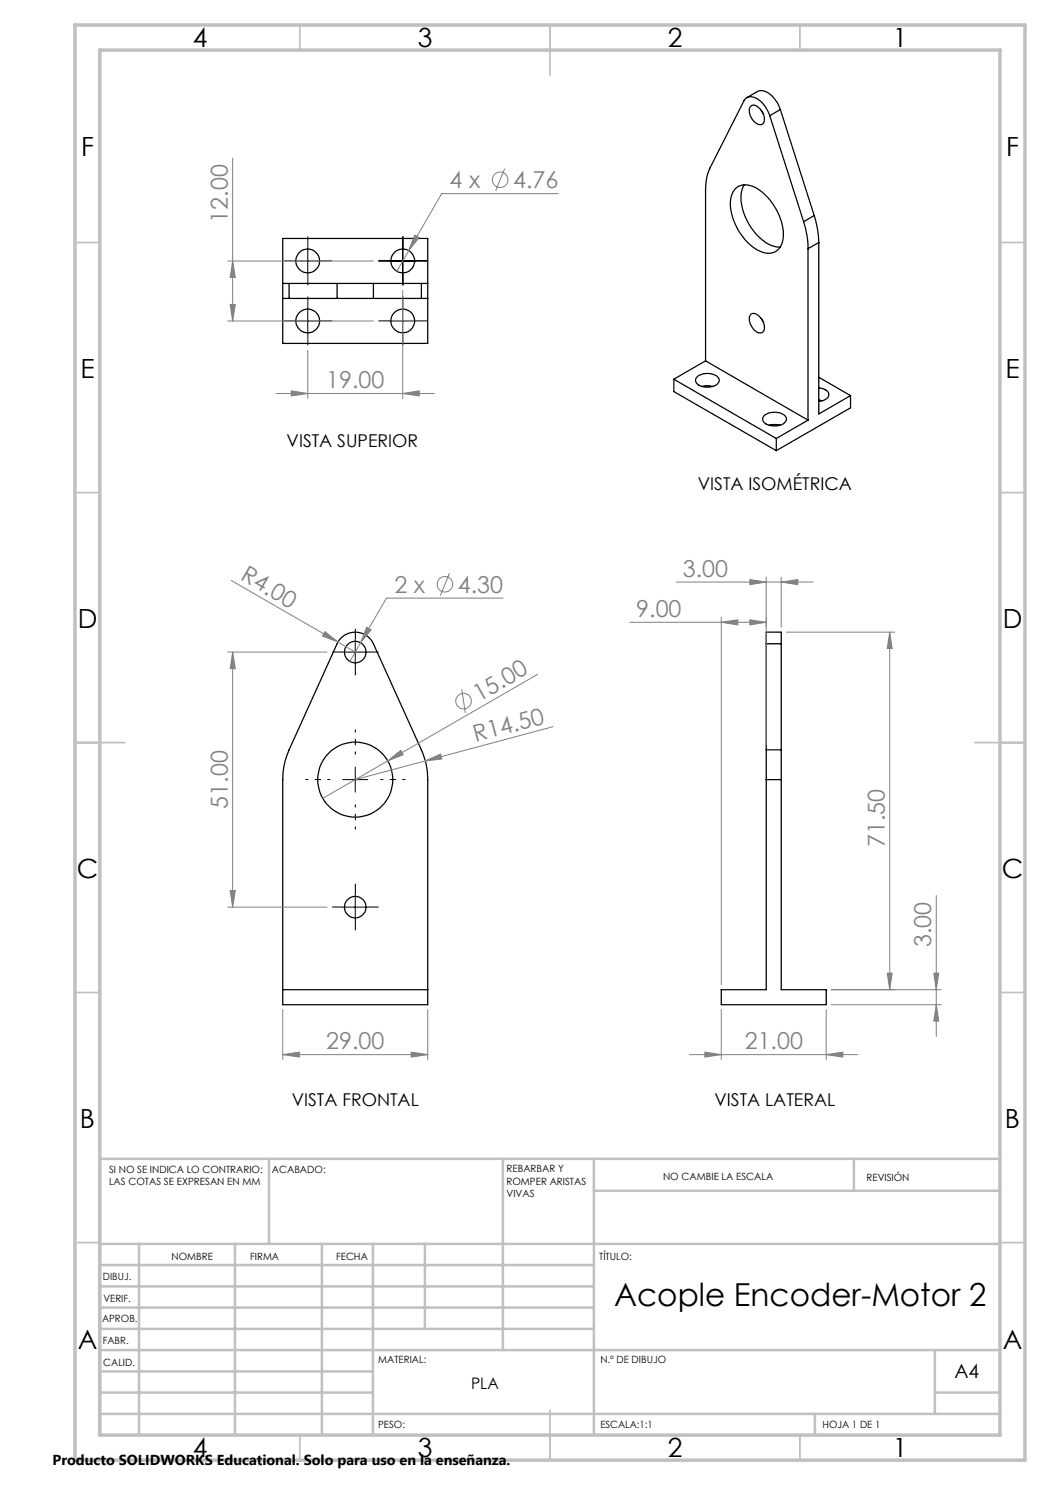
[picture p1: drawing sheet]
<svg xmlns="http://www.w3.org/2000/svg" width="210mm" height="297mm" viewBox="0 0 210 297" stroke-linecap="round" stroke-linejoin="round" font-family="sans-serif">
<g fill="none" stroke="#000" stroke-width=".25">
<path d="M149.4 19.5l2.1-1.2a3.3 3.3 0 0 1 3.7 1.9l.9 1.7M147 37.8a3.6 3.6 0 0 1 4.8 .2 11.4 11.4 0 0 1 4.8 9.9 3 3 0 0 1-4.8 2.3 11.2 11.2 0 0 1-5.6-10.5l.4-1.3zM148.8 37a7.3 7.3 0 0 0 .4 6.6 10 10 0 0 0 5.7 5.7l1.1 .1M150 21.4a1.06 1.06 0 0 1 1.7 .1 2.53 2.53 0 0 1 .9 3.3 1.71 1.71 0 0 1-2.2-1.1 2.31 2.31 0 0 1-.4-2.3zM152.3 22.1l.3 .6M154 23.1a5.3 5.3 0 0 0-3.8-3.8l-.6 .1-.7 .5-6.9 13.6a10 10 0 0 0-.9 4.4v34.3M154 23.1l6.7 21.2M156.1 21.9l-2.1 1.2M156.1 21.9l6.7 21.2M56.6 59.7h1.2M56.6 56.7h1.2M56.6 47.7h28.9v21h-28.9z"/>
<path d="M57.8 59.7h9.6M57.8 56.7h9.6M57.8 56.7v3M67.4 59.7h7.3M67.4 56.7h7.3M67.4 56.7v3M74.7 56.7v3M74.7 59.7h9.6M74.7 56.7h9.6M84.3 59.7h1.2M84.3 56.7h1.2M84.3 56.7v3"/>
<path d="M160.7 44.3a17.3 17.3 0 0 1 .9 5.4M161.6 49.7v34.3M162.8 43.1a19.4 19.4 0 0 1 1 5.4M162.8 43.1l-2.1 1.2M163.8 48.5l-2.2 1.2M163.8 48.5v34.3l6.3-3.7M134.8 75.8l20.5 11.9M134.8 75.8v2.5l20.5 11.8M139.6 75.2a3.3 3.3 0 0 1 4.1 .4 1.38 1.38 0 0 1-1.5 1.8 2.73 2.73 0 0 1-3.1-1.1l.1-.7zM140.4 77.3l.7-.2 1.5 .2M141.1 72.2l20.5 11.8M141.1 72.2l-6.3 3.6"/>
<path d="M150.2 62.9a1.74 1.74 0 0 1 2.2 1 1.91 1.91 0 0 1 0 2.6 2.06 2.06 0 0 1-2.2-1.5 1.93 1.93 0 0 1 0-2.1zM152.3 63.7l.3 .6M163.8 77.6a2.01 2.01 0 0 1 2 1.3 1.87 1.87 0 0 1-2 1.4M163.8 75.5l6.3 3.6M170.1 79.1v2.5l-14.8 8.5M153 83a3.4 3.4 0 0 1 4.2 .4 1.38 1.38 0 0 1-1.6 1.7 2.76 2.76 0 0 1-3.1-1.1v-.4zM153.8 85.1l.7-.2 1.5 .2M155.3 87.7v2.4M161.6 84l-6.3 3.7M163.8 80l.7 .1M68.2 127.6a4 4 0 0 1 6.5 1.2l9.6 21.2a14.3 14.3 0 0 1 1.2 5.9v45h-28.9v-45a14.3 14.3 0 0 1 1.2-5.9l9.6-21.2zM153.2 128.8v-2.4h3v2.4"/>
<path d="M153.2 128.8v21.2M153.2 128.8h3M156.2 128.8v21.2M153.2 150v5.9M153.2 155.9v42h-8.9v3h20.9v-3h-9v-42M153.2 155.9h3M153.2 150h3M156.2 150v5.9M56.6 197.9h28.9"/>
<circle cx="61.6" cy="52.2" r="2.38"/>
<circle cx="80.5" cy="52.2" r="2.37"/>
<circle cx="61.6" cy="64.2" r="2.38"/>
<circle cx="80.5" cy="64.2" r="2.37"/>
<circle cx="71" cy="130.4" r="2.15"/>
<circle cx="71.1" cy="155.9" r="7.5"/>
<circle cx="71" cy="181.4" r="2.15"/>
</g>
<g fill="none" stroke="#808080" stroke-width=".2">
<path d="M46.5 31.6v32.6M100.9 33.7l-1.8 4.5M111.7 38.7h-23.4l-6.6 11.4M45.5 52.2h29.2M46.5 52.2l.6 3.3h-1.1zM80.5 58.1v21.6M81.7 50.1l-2.3 4.2M82.9 47l.9 .5-2.1 2.6zM45.5 64.2h29.2M46 60.9h1.1l-.6 3.3zM55.2 78.7h31.7M58.2 78.2l3.4 .5-3.4 .5z"/>
<path d="M61.6 70.1v9.6M80.5 78.7l3.4-.5v1zM46.2 116.1l21.4 12.3M89.9 114.6l-1.8 4.5M100.6 119.6h-23.3l-5.2 8.9M135.3 116.4h27.3M150 115.9l3.2 .5-3.2 .5zM153.2 115.4v33.5M156.2 116.4l3.4-.5v1zM156.2 115.4v10M45.5 130.4h19.9M46.5 130.4l.6 3.3h-1.1z"/>
<path d="M46.5 130.4v51M65 126.3l2.6 2.1-3.1-1.2zM67.6 128.4l3.4 2M72.1 128.5l-2.1 3.8M73.3 125.4l.9 .6-2.1 2.5zM92.4 137.9l.7 4.7M107.5 134.9l-30 17.3M125.9 124.5h27.3M144.3 124.5l3.3-.5v1zM144.3 123.5v73.4M150 124l3.2 .5-3.2 .5zM157.3 126.4h21.6"/>
<path d="M177.9 126.4v71.5M177.9 126.4l.5 3.3h-1zM77.5 152.2l2.7-2.1 .4 .9zM77.5 152.2l-12.9 7.5M85.1 152.2l3-1.4 .3 1zM110.6 145.3l-39.6 10.6M46 178.1h1.1l-.6 3.3zM187.3 179.1v28.2M45.5 181.4h19.9M166.3 197.9h21.9M177.4 194.6h1l-.5 3.3zM186.8 194.6h.9l-.4 3.3z"/>
<path d="M56.6 210.9l3.3-.5v1zM56.6 201.9v10M56.6 210.9h28.9M82.2 210.4l3.3 .5-3.3 .5zM85.5 201.9v10M137.9 210.9h33.7M141 210.4l3.3 .5-3.3 .5zM144.3 201.9v10M165.2 210.9l3.4-.5v1zM165.2 201.9v10M166.3 200.9h21.9M187.3 200.9l.4 3.3h-.9z"/>
<circle cx="100" cy="36" r="1.56"/>
<circle cx="89" cy="116.9" r="1.55"/>
<circle cx="92.7" cy="140.2" r="1.55"/>
</g>
<path d="M66.1 155.9h-5M71.1 150.9v-5M76.1 155.9h5M71.1 160.9v5" fill="none" stroke="#000" stroke-width=".2" stroke-dasharray="15.2 1.3 1.3 1.3" stroke-dashoffset="14.6" stroke-linecap="butt"/>
<g fill="none" stroke="#000" stroke-width=".2" stroke-dasharray="15.2 1.3 1.3 1.3" stroke-linecap="butt">
<path d="M59.1 52.2h-2.4M61.6 49.7v-2.4M61.6 54.7v2.4M64.1 52.2h2.3M78.1 52.2h-2.4M80.6 49.7v-2.4M80.6 54.7v2.4M83.1 52.2h2.3M59.1 64.2h-2.4M61.6 61.7v-2.4M61.6 66.7v2.4M64.1 64.2h2.3"/>
<path d="M78.1 64.2h-2.4M80.6 61.7v-2.4M80.6 66.7v2.4M83.1 64.2h2.3M68.6 130.4h-2.2M71.1 127.9v-2.1M71.1 132.9v2.2M73.6 130.4h2.1M71.1 178.9v-2.1M68.6 181.4h-2.2M71.1 183.9v2.2M73.6 181.4h2.1"/>
</g>
<g fill="none" stroke="#000" stroke-width=".2">
<path d="M59.1 52.2h5M61.6 49.7v5M78 52.2h5M80.5 49.7v5M59.1 64.2h5M61.6 61.7v5M78 64.2h5M80.5 61.7v5M68.5 130.4h5.1M71 127.9v5M68.5 155.9h5.1M71 153.4v5"/>
<path d="M71 178.9v5M68.5 181.4h5.1"/>
</g>
<g fill="none" stroke="#c0c0c0" stroke-width=".35">
<path d="M60 5v5M110 5v10M160 5v5M15 48.5h5M200 48.5h5M15 98.5h5M200 98.5h5M15 148.5h10M195 148.5h10M15 198.5h5M200 198.5h5M15 248.5h5"/>
<path d="M200 248.5h5M60 287v5M110 282v10M160 287v5"/>
</g>
<g fill="none" stroke="#c0c0c0" stroke-width=".5">
<path d="M53.8 231.8v17M100.6 231.8v38.2M118.8 231.8v55.2M118.8 238.2h81.2M170.8 231.8v6.4M200 231.8h-180v55.2M20 248.8h180M20 257.3h98.8M20 253h98.8M27.8 248.8v38.2M47 248.8v38.2M64.4 248.8v38.2"/>
<path d="M74.6 248.8v38.2M85 248.8v17M20 265.8h98.8M20 261.5h98.8M20 278.5h54.6M20 274.3h54.6M20 270h180M187 278.5h13M187 270v12.8M20 282.8h180M163 282.8v4.2"/>
</g>
<path d="M15 5h190v287h-190zM20 10h180v277h-180z" fill="none" stroke="#c0c0c0" stroke-width=".7"/>
<g fill="#808080">
<path d="M65 126.3l2.6 2.1-3.1-1.2z"/>
<path d="M85.1 152.2l3-1.4 .3 1z"/>
<path d="M77.5 152.2l2.7-2.1 .4 .9z"/>
<path d="M156.2 116.4l3.4-.5v1zM150 115.9l3.2 .5-3.2 .5zM80.5 78.7l3.4-.5v1zM58.2 78.2l3.4 .5-3.4 .5z"/>
<path d="M56.6 210.9l3.3-.5v1zM82.2 210.4l3.3 .5-3.3 .5zM73.3 125.4l-1.2 3.1 2.1-2.5zM141 210.4l3.3 .5-3.3 .5zM165.2 210.9l3.4-.5v1zM144.3 124.5l3.3-.5v1zM150 124l3.2 .5-3.2 .5zM82.9 47l-1.2 3.1 2.1-2.6z"/>
<path d="M187.3 200.9l.4 3.3h-.9zM186.8 194.6h.9l-.4 3.3zM177.4 194.6h1l-.5 3.3zM177.9 126.4l.5 3.3h-1z"/>
<path d="M46.5 130.4l.6 3.3h-1.1zM46 178.1h1.1l-.6 3.3zM46.5 52.2l.6 3.3h-1.1zM46 60.9h1.1l-.6 3.3z"/>
</g>
<text font-size="6.3" x="122.8" y="261.2">Acople Encoder-Motor 2</text>
<g font-size="5.3">
<text x="38.5" y="9.5">4</text>
<text x="83.5" y="9.5">3</text>
<text x="133.6" y="9.5">2</text>
<text x="178.6" y="9.5">1</text>
<text x="16.2" y="31.2">F</text>
<text x="201.2" y="31.2">F</text>
<text x="16.1" y="75.5">E</text>
<text x="201.1" y="75.5">E</text>
<text x="15.5" y="125.5">D</text>
<text x="200.5" y="125.5">D</text>
<text x="15.4" y="175.5">C</text>
<text x="200.4" y="175.5">C</text>
<text x="16" y="225.5">B</text>
<text x="201" y="225.5">B</text>
<text x="15.5" y="269.7">A</text>
<text x="200.5" y="269.7">A</text>
<text x="38.5" y="291.5">4</text>
<text x="83.5" y="291.5">3</text>
<text x="133.6" y="291.5">2</text>
<text x="178.6" y="291.5">1</text>
</g>
<g font-size="4.7" fill="#808080">
<text x="89.9" y="37.6">4 x</text>
<text x="102.6" y="37.6">4.76</text>
<text x="45.6" y="44.5" transform="rotate(-90 45.6 44.5)">12.00</text>
<text x="65.2" y="77.7">19.00</text>
<text x="47.9" y="115.9" transform="rotate(30 47.9 115.9)">R4.00</text>
<text x="78.9" y="118.5">2 x</text>
<text x="91.6" y="118.5">4.30</text>
<text x="136.6" y="115.4">3.00</text>
<text x="127.3" y="123.4">9.00</text>
<text x="95.8" y="140.4" transform="rotate(-30 95.8 140.4)">15.00</text>
<text x="95.1" y="148.4" transform="rotate(-15 95.1 148.4)">R14.50</text>
<text x="45.6" y="161.7" transform="rotate(-90 45.6 161.7)">51.00</text>
<text x="176.9" y="169.4" transform="rotate(-90 176.9 169.4)">71.50</text>
<text x="186.3" y="189.4" transform="rotate(-90 186.3 189.4)">3.00</text>
<text x="65.2" y="209.9">29.00</text>
<text x="149" y="209.9">21.00</text>
</g>
<text font-size="3.9" x="190.9" y="275.5">A4</text>
<g font-size="3.5">
<text x="57.3" y="89.4">VISTA SUPERIOR</text>
<text x="139.6" y="98.1">VISTA ISOMÉTRICA</text>
<text x="58.4" y="221.3">VISTA FRONTAL</text>
<text x="142.9" y="221.3">VISTA LATERAL</text>
</g>
<text font-size="3.2" x="94.2" y="277.9">PLA</text>
<text font-size="2.9" x="10.5" y="292.9">Producto SOLIDWORKS Educational. Solo para uso en la enseñanza.</text>
<g font-size="2">
<text x="21.8" y="234.6">SI NO SE INDICA LO CONTRARIO:</text>
<text x="21.8" y="237.1">LAS COTAS SE EXPRESAN EN MM</text>
<text x="54.4" y="234.6">ACABADO:</text>
<text x="101.3" y="234.5">REBARBAR Y</text>
<text x="101.3" y="237">ROMPER ARISTAS</text>
<text x="101.3" y="239.5">VIVAS</text>
<text x="132.6" y="236">NO CAMBIE LA ESCALA</text>
<text x="173.3" y="236.2">REVISIÓN</text>
<text x="34.3" y="252">NOMBRE</text>
<text x="50" y="251.9">FIRMA</text>
<text x="67.2" y="251.9">FECHA</text>
<text x="119.9" y="251.9">TÍTULO:</text>
<text x="20.6" y="256.1">DIBUJ.</text>
<text x="20.7" y="260.3">VERIF.</text>
<text x="20.4" y="264.4">APROB.</text>
<text x="20.5" y="268.8">FABR.</text>
<text x="20.7" y="273.1">CALID.</text>
<text x="75.6" y="272.5">MATERIAL:</text>
<text x="120.1" y="272.5">N.º DE DIBUJO</text>
<text x="75.6" y="285.5">PESO:</text>
<text x="120.1" y="285.6">ESCALA:1:1</text>
<text x="164.5" y="285.6">HOJA 1 DE 1</text>
</g>
</svg>
